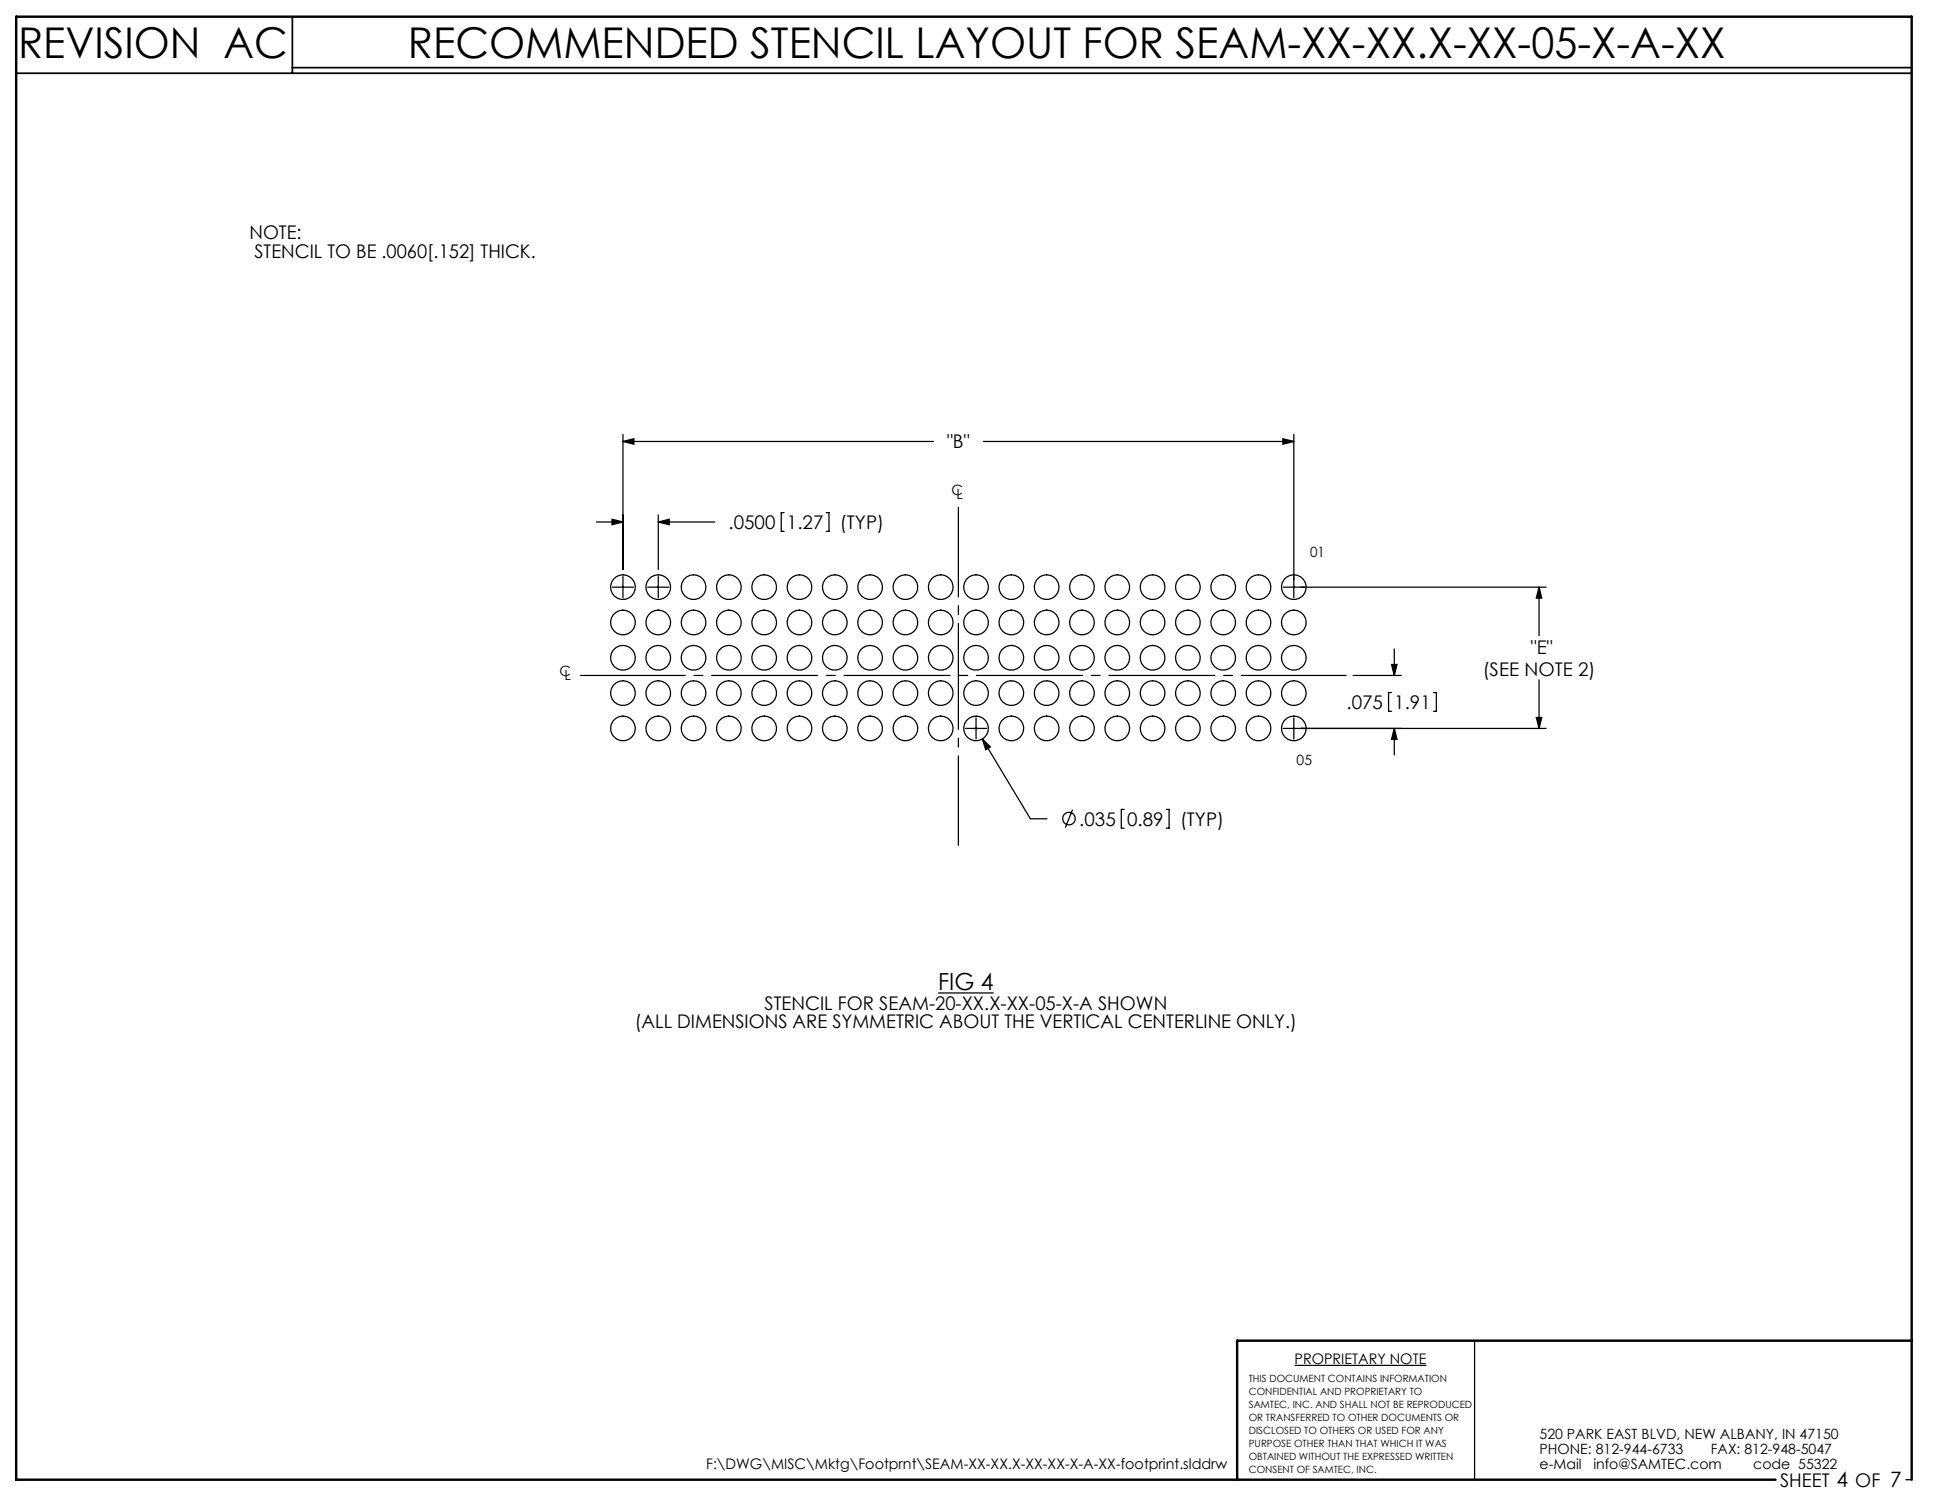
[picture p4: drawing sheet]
<svg xmlns="http://www.w3.org/2000/svg" width="279mm" height="216mm" viewBox="0 0 279 216" stroke-linecap="round" stroke-linejoin="round" font-family="sans-serif">
<g fill="none" stroke="#000" stroke-width=".18">
<path d="M85.8 75.1h3.8M88 74.7l1.6 .4-1.6 .4zM89.6 62.5v19.4M89.6 63.5h44.7M89.6 63.5l1.6-.4v.8zM94.7 74.1v7.8M94.7 75.1h8.1M94.7 75.1l1.6-.4v.8zM112.8 73.7h-.4v2.7h.4M118.9 73.7h.4v2.7h-.4M141.5 63.5h44.6M184.6 63.1l1.5 .4-1.5 .4z"/>
<path d="M186.1 62.5v23.5M88.1 84.5h3M89.6 82.9v3.1M93.2 84.5h3M94.7 82.9v3.1M184.6 84.5h37.8M194.7 97.2h6.9M200.2 99.6h-.4v2.7h.4M200.2 95.6h.8l-.4 1.6zM200.6 93.3v3.9M206.2 99.6h.4v2.7h-.4M221.4 84.5v6.9"/>
<path d="M221.4 97.8v7M221.4 84.5l.4 1.5h-.8zM138.9 104.8h3M140.4 103.3v3M141.3 106.3l6.9 11.5h2.4M141.3 106.3l1.2 1.1-.7 .5zM154.3 116.5l-1 2.5M161.7 116.4h-.4v2.7h.4M167.8 116.4h.4v2.7h-.4M184.6 104.8h37.8M186.1 103.3v3M200.6 104.8v3.8"/>
<path d="M200.6 104.8l.4 1.6h-.8zM221 103.2h.8l-.4 1.6zM135 142.8h8M186.3 196.4h18.9M212.2 192.8v20M274.2 212.8h.8"/>
<circle cx="89.6" cy="84.5" r="1.78"/>
<circle cx="89.6" cy="99.7" r="1.78"/>
<circle cx="89.6" cy="89.5" r="1.78"/>
<circle cx="89.6" cy="94.6" r="1.78"/>
<circle cx="94.7" cy="89.5" r="1.78"/>
<circle cx="94.7" cy="99.7" r="1.78"/>
<circle cx="94.7" cy="94.6" r="1.78"/>
<circle cx="94.7" cy="84.5" r="1.78"/>
<circle cx="99.8" cy="89.5" r="1.78"/>
<circle cx="99.8" cy="84.5" r="1.78"/>
<circle cx="99.8" cy="94.6" r="1.78"/>
<circle cx="99.8" cy="99.7" r="1.78"/>
<circle cx="104.9" cy="99.7" r="1.78"/>
<circle cx="104.9" cy="89.5" r="1.78"/>
<circle cx="104.9" cy="94.6" r="1.78"/>
<circle cx="104.9" cy="84.5" r="1.78"/>
<circle cx="109.9" cy="84.5" r="1.78"/>
<circle cx="109.9" cy="99.7" r="1.78"/>
<circle cx="109.9" cy="89.5" r="1.78"/>
<circle cx="109.9" cy="94.6" r="1.78"/>
<circle cx="115" cy="99.7" r="1.78"/>
<circle cx="115" cy="89.5" r="1.78"/>
<circle cx="115" cy="94.6" r="1.78"/>
<circle cx="115" cy="84.5" r="1.78"/>
<circle cx="120.1" cy="99.7" r="1.78"/>
<circle cx="120.1" cy="89.5" r="1.78"/>
<circle cx="120.1" cy="84.5" r="1.78"/>
<circle cx="120.1" cy="94.6" r="1.78"/>
<circle cx="125.2" cy="94.6" r="1.78"/>
<circle cx="125.2" cy="99.7" r="1.78"/>
<circle cx="125.2" cy="84.5" r="1.78"/>
<circle cx="125.2" cy="89.5" r="1.78"/>
<circle cx="130.3" cy="84.5" r="1.78"/>
<circle cx="130.3" cy="89.5" r="1.78"/>
<circle cx="130.3" cy="94.6" r="1.78"/>
<circle cx="130.3" cy="99.7" r="1.78"/>
<circle cx="135.3" cy="99.7" r="1.78"/>
<circle cx="135.3" cy="94.6" r="1.78"/>
<circle cx="135.3" cy="84.5" r="1.78"/>
<circle cx="135.3" cy="89.5" r="1.78"/>
<circle cx="140.4" cy="99.7" r="1.78"/>
<circle cx="140.4" cy="84.5" r="1.78"/>
<circle cx="140.4" cy="89.5" r="1.78"/>
<circle cx="140.4" cy="94.6" r="1.78"/>
<circle cx="145.5" cy="99.7" r="1.78"/>
<circle cx="145.5" cy="89.5" r="1.78"/>
<circle cx="145.5" cy="94.6" r="1.78"/>
<circle cx="145.5" cy="84.5" r="1.78"/>
<circle cx="150.6" cy="99.7" r="1.78"/>
<circle cx="150.6" cy="89.5" r="1.78"/>
<circle cx="150.6" cy="94.6" r="1.78"/>
<circle cx="150.6" cy="84.5" r="1.78"/>
<circle cx="155.7" cy="99.7" r="1.78"/>
<circle cx="155.7" cy="84.5" r="1.78"/>
<circle cx="155.7" cy="94.6" r="1.78"/>
<circle cx="155.7" cy="89.5" r="1.78"/>
<circle cx="160.7" cy="84.5" r="1.78"/>
<circle cx="160.7" cy="94.6" r="1.78"/>
<circle cx="160.7" cy="99.7" r="1.78"/>
<circle cx="160.7" cy="89.5" r="1.78"/>
<circle cx="165.8" cy="99.7" r="1.78"/>
<circle cx="165.8" cy="89.5" r="1.78"/>
<circle cx="165.8" cy="84.5" r="1.78"/>
<circle cx="165.8" cy="94.6" r="1.78"/>
<circle cx="170.9" cy="84.5" r="1.78"/>
<circle cx="170.9" cy="99.7" r="1.78"/>
<circle cx="170.9" cy="89.5" r="1.78"/>
<circle cx="170.9" cy="94.6" r="1.78"/>
<circle cx="176" cy="89.5" r="1.78"/>
<circle cx="176" cy="99.7" r="1.78"/>
<circle cx="176" cy="84.5" r="1.78"/>
<circle cx="176" cy="94.6" r="1.78"/>
<circle cx="181.1" cy="89.5" r="1.78"/>
<circle cx="181.1" cy="84.5" r="1.78"/>
<circle cx="181.1" cy="99.7" r="1.78"/>
<circle cx="181.1" cy="94.6" r="1.78"/>
<circle cx="186.1" cy="84.5" r="1.78"/>
<circle cx="186.1" cy="99.7" r="1.78"/>
<circle cx="186.1" cy="89.5" r="1.78"/>
<circle cx="186.1" cy="94.6" r="1.78"/>
<circle cx="89.6" cy="104.8" r="1.78"/>
<circle cx="94.7" cy="104.8" r="1.78"/>
<circle cx="99.8" cy="104.8" r="1.78"/>
<circle cx="104.9" cy="104.8" r="1.78"/>
<circle cx="109.9" cy="104.8" r="1.78"/>
<circle cx="115" cy="104.8" r="1.78"/>
<circle cx="120.1" cy="104.8" r="1.78"/>
<circle cx="125.2" cy="104.8" r="1.78"/>
<circle cx="130.3" cy="104.8" r="1.78"/>
<circle cx="135.3" cy="104.8" r="1.78"/>
<circle cx="140.4" cy="104.8" r="1.78"/>
<circle cx="145.5" cy="104.8" r="1.78"/>
<circle cx="150.6" cy="104.8" r="1.78"/>
<circle cx="153.8" cy="117.7" r=".9"/>
<circle cx="155.7" cy="104.8" r="1.78"/>
<circle cx="160.7" cy="104.8" r="1.78"/>
<circle cx="165.8" cy="104.8" r="1.78"/>
<circle cx="170.9" cy="104.8" r="1.78"/>
<circle cx="176" cy="104.8" r="1.78"/>
<circle cx="181.1" cy="104.8" r="1.78"/>
<circle cx="186.1" cy="104.8" r="1.78"/>
</g>
<path d="M2.3 10.5h272.7M42.1 2.4v8.1M42.1 9.7h232.9" fill="none" stroke="#000" stroke-width=".25"/>
<path d="M275 192.8h-97v20M255.5 212.8h-253.2v-210.4h272.7v210.4" fill="none" stroke="#000" stroke-width=".35"/>
<path d="M83.5 97.2h110.2" fill="none" stroke="#000" stroke-width=".18" stroke-dasharray="15.2 1.3 1.3 1.3" stroke-dashoffset=".2"/>
<path d="M137.9 73v48.6" fill="none" stroke="#000" stroke-width=".18" stroke-dasharray="15.2 1.3 1.3 1.3" stroke-dashoffset="2.4"/>
<g fill="#000">
<path d="M88 74.7l1.6 .4-1.6 .4zM94.7 75.1l1.6-.4v.8zM89.6 63.5l1.6-.4v.8zM184.6 63.1l1.5 .4-1.5 .4zM141.3 106.3l.5 1.6 .7-.5zM221.4 84.5l.4 1.5h-.8zM221 103.2h.8l-.4 1.6z"/>
<path d="M200.6 104.8l.4 1.6h-.8zM200.2 95.6h.8l-.4 1.6z"/>
</g>
<g font-size="6.1">
<text x="2.6" y="8.3">REVISION AC</text>
<text x="58.7" y="8.3">RECOMMENDED STENCIL LAYOUT FOR SEAM-XX-XX.X-XX-05-X-A-XX</text>
</g>
<text font-size="3.4" x="135" y="142.5">FIG 4</text>
<g font-size="2.7">
<text x="35.9" y="34.4">NOTE:</text>
<text x="36.6" y="37.1">STENCIL TO BE .0060[.152] THICK.</text>
<text x="136.3" y="64.5">&quot;B&quot;</text>
<text x="104.8" y="76.1">.0500</text>
<text x="113.2" y="76.1">1.27</text>
<text x="120.8" y="76.1">(TYP)</text>
<text x="220.3" y="94">&quot;E&quot;</text>
<text x="193.7" y="102">.075</text>
<text x="200.6" y="102">1.91</text>
<text x="213.3" y="97.2">(SEE NOTE 2)</text>
<text x="155.3" y="118.8">.035</text>
<text x="162.1" y="118.8">0.89</text>
<text x="169.8" y="118.8">(TYP)</text>
<text x="91.3" y="147.9">(ALL DIMENSIONS ARE SYMMETRIC ABOUT THE VERTICAL CENTERLINE ONLY.)</text>
<text x="110" y="145.3">STENCIL FOR SEAM-20-XX.X-XX-05-X-A SHOWN</text>
<text x="256.1" y="213.9">SHEET 4 OF 7</text>
</g>
<g font-size="2.1">
<text x="186.3" y="196.2">PROPRIETARY NOTE</text>
<text x="101.6" y="211.3">F:\DWG\MISC\Mktg\Footprnt\SEAM-XX-XX.X-XX-XX-X-A-XX-footprint.slddrw</text>
</g>
<g font-size="2">
<text x="136.9" y="71.2">C</text>
<text x="137.6" y="71.8">L</text>
<text x="188.5" y="80.1">01</text>
<text x="80.5" y="97.3">C</text>
<text x="81.2" y="97.9">L</text>
<text x="186.6" y="110.1">05</text>
<text x="221.5" y="207">520 PARK EAST BLVD, NEW ALBANY, IN 47150</text>
<text x="221.5" y="209.2">PHONE: 812-944-6733</text>
<text x="246.1" y="209.2">FAX: 812-948-5047</text>
<text x="221.5" y="211.3">e-Mail</text>
<text x="229.3" y="211.3">info@SAMTEC.com</text>
<text x="252.2" y="211.3">code 55322</text>
</g>
<g font-size="1.4">
<text x="179.7" y="198.8">THIS DOCUMENT CONTAINS INFORMATION</text>
<text x="179.7" y="200.6">CONFIDENTIAL AND PROPRIETARY TO</text>
<text x="179.7" y="202.5">SAMTEC, INC. AND SHALL NOT BE REPRODUCED</text>
<text x="179.7" y="204.4">OR TRANSFERRED TO OTHER DOCUMENTS OR</text>
<text x="179.7" y="206.2">DISCLOSED TO OTHERS OR USED FOR ANY</text>
<text x="179.7" y="208.1">PURPOSE OTHER THAN THAT WHICH IT WAS</text>
<text x="179.7" y="210">OBTAINED WITHOUT THE EXPRESSED WRITTEN</text>
<text x="179.7" y="211.8">CONSENT OF SAMTEC, INC.</text>
</g>
</svg>
